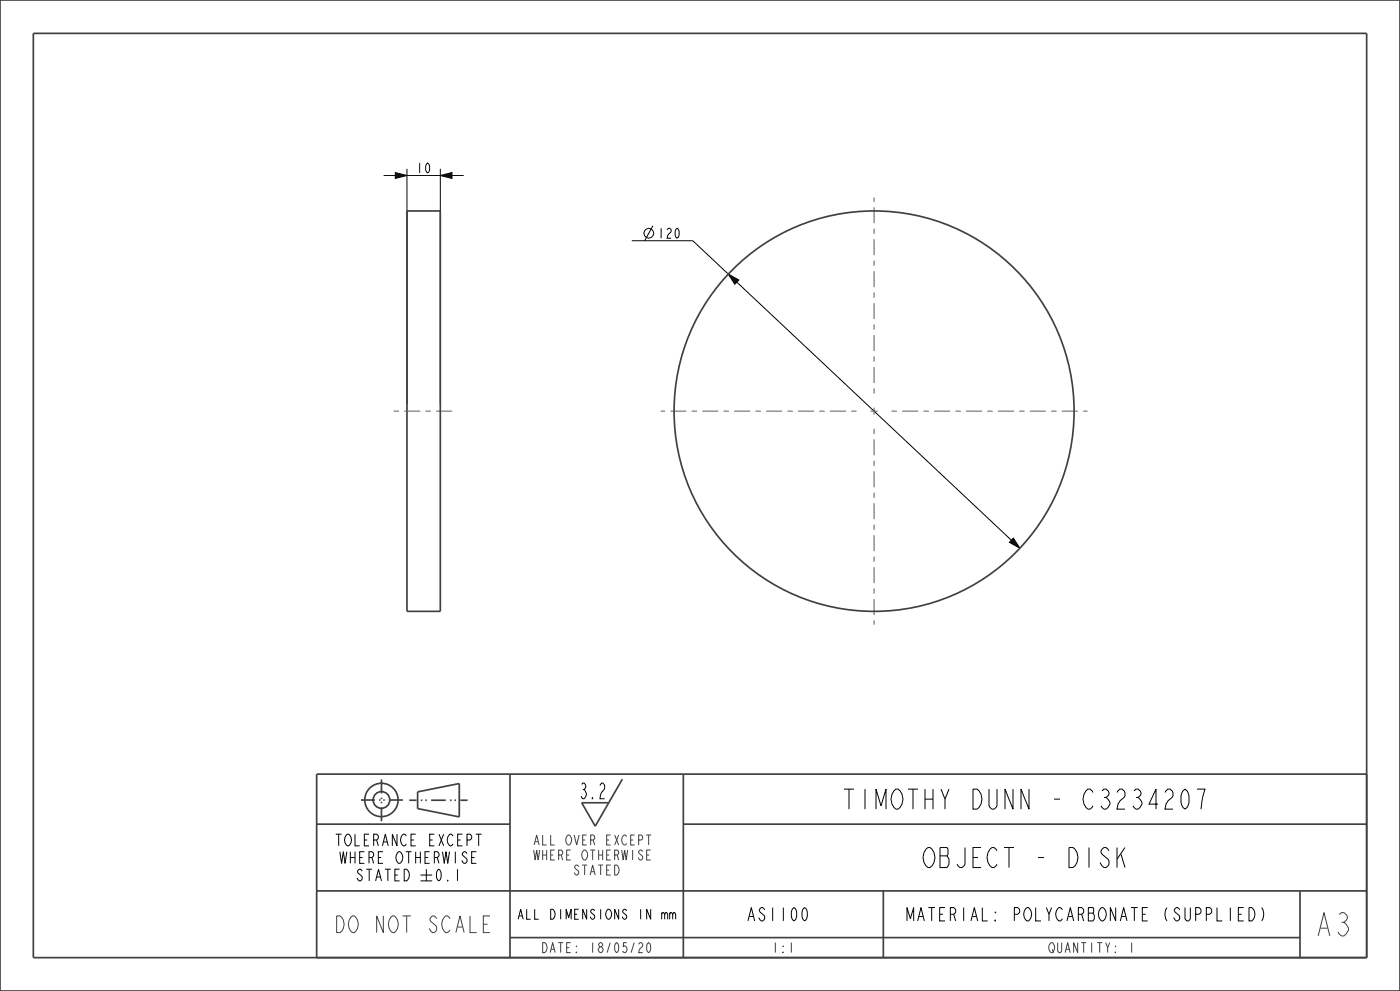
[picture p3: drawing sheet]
<svg xmlns="http://www.w3.org/2000/svg" width="420mm" height="297mm" viewBox="0 0 420 297" stroke-linecap="round" stroke-linejoin="round" font-family="sans-serif">
<g fill="none" stroke="#404040" stroke-width=".51">
<path d="M0 0h420v297h-420zM10 10h400v277h-400zM122.8 239.8h2.2M125.3 237.3l12.5-2.5v10l-12.5-2.5zM126.3 239.8h.4M127.6 239.8h.4M129.3 239.8h4.4M135 239.8h.5M136.3 239.8h.5M138.1 239.8h2.2M153 232v55M186.7 233.5l-8.1 14.1-4.1-7"/>
<path d="M205 232v55M410 232h-315v55M95 247h58M205 247h205M95 267h315M265 267v20M390 267v20M153 281h237"/>
<circle cx="114.4" cy="239.7" r="5"/>
<circle cx="114.4" cy="239.7" r="2.5"/>
</g>
<path d="M118.6 51.7l3.5 .9-3.5 .9zM132.1 52.6l3.5-.9v1.8zM218.5 82.2l3.1 1.7-1.2 1.3zM304 161.3l2 3-3.2-1.8z" fill="#000"/>
<g fill="none" stroke="#000" stroke-width=".3">
<path d="M115.1 52.6h24M118.6 51.7l3.5 .9-3.5 .9zM122.1 50.6v70.6M132.1 52.6l3.5-.9v1.8zM132.1 50.6v70.6M189.5 72.2h18.3l98.2 92.1M195.9 67.7l-2.5 4.5M218.5 82.2l3.1 1.7-1.2 1.3zM304 161.3l2 3-3.2-1.8zM126.2 262.3h3.5M126.2 264h3.5M127.9 260.5v3.5"/>
<circle cx="194.6" cy="69.9" r="1.47"/>
</g>
<path d="M108.3 239.8h12.7M114.4 233.6v12.5" fill="none" stroke="#404040" stroke-width=".51" stroke-dasharray="4.2 1.3 .4 .8 .4 1.3" stroke-linecap="butt"/>
<!-- layer: 02___PRT_ALL_AXES -->
<g fill="none" stroke="#404040" stroke-width=".51">
<path d="M122.1 63.2h10v120h-10z"/>
<circle cx="262.2" cy="123.2" r="60"/>
</g>
<path d="M262.2 118v-58.8M118.1 123.2h18M257 123.2h-58.8M262.2 128.5v58.7M267.5 123.2h58.7" fill="none" stroke="#5d5d5d" stroke-width=".3" stroke-dasharray="1.6 1.6 4.8 1.6" stroke-linecap="butt"/>
<path d="M261.2 123.2h2.1M262.2 122.2v2.1" fill="none" stroke="#5d5d5d" stroke-width=".3"/>
<text font-size="9.1" fill="#404040" x="394.5" y="280.5">A3</text>
<g font-size="7.8">
<text x="253.7" y="242.5">TIMOTHY DUNN - C3234207</text>
<text x="277.1" y="260">OBJECT - DISK</text>
</g>
<text font-size="6.5" fill="#404040" x="100.6" y="279.5">DO NOT SCALE</text>
<text font-size="6.1" fill="#404040" x="173.6" y="239.4">3.2</text>
<g font-size="5.2">
<text x="224.1" y="276">AS1100</text>
<text x="272.9" y="276">MATERIAL: POLYCARBONATE (SUPPLIED)</text>
</g>
<g font-size="4.5">
<text x="100.8" y="253.5">TOLERANCE EXCEPT</text>
<text x="102.2" y="258.8">WHERE OTHERWISE</text>
<text x="106.8" y="264">STATED</text>
<text x="130.4" y="264">0.1</text>
</g>
<g font-size="3.9">
<text x="124.7" y="51.8">10</text>
<text x="197.1" y="71.4">120</text>
<text x="155.6" y="275.5">ALL DIMENSIONS IN mm</text>
</g>
<g font-size="3.9" fill="#404040">
<text x="160.3" y="253.2">ALL OVER EXCEPT</text>
<text x="160.3" y="257.7">WHERE OTHERWISE</text>
<text x="172" y="262.2">STATED</text>
<text x="162.6" y="285.5">DATE: 18/05/20</text>
<text x="231.5" y="285.5">1:1</text>
<text x="314.6" y="285.5">QUANTITY: 1</text>
</g>
</svg>
